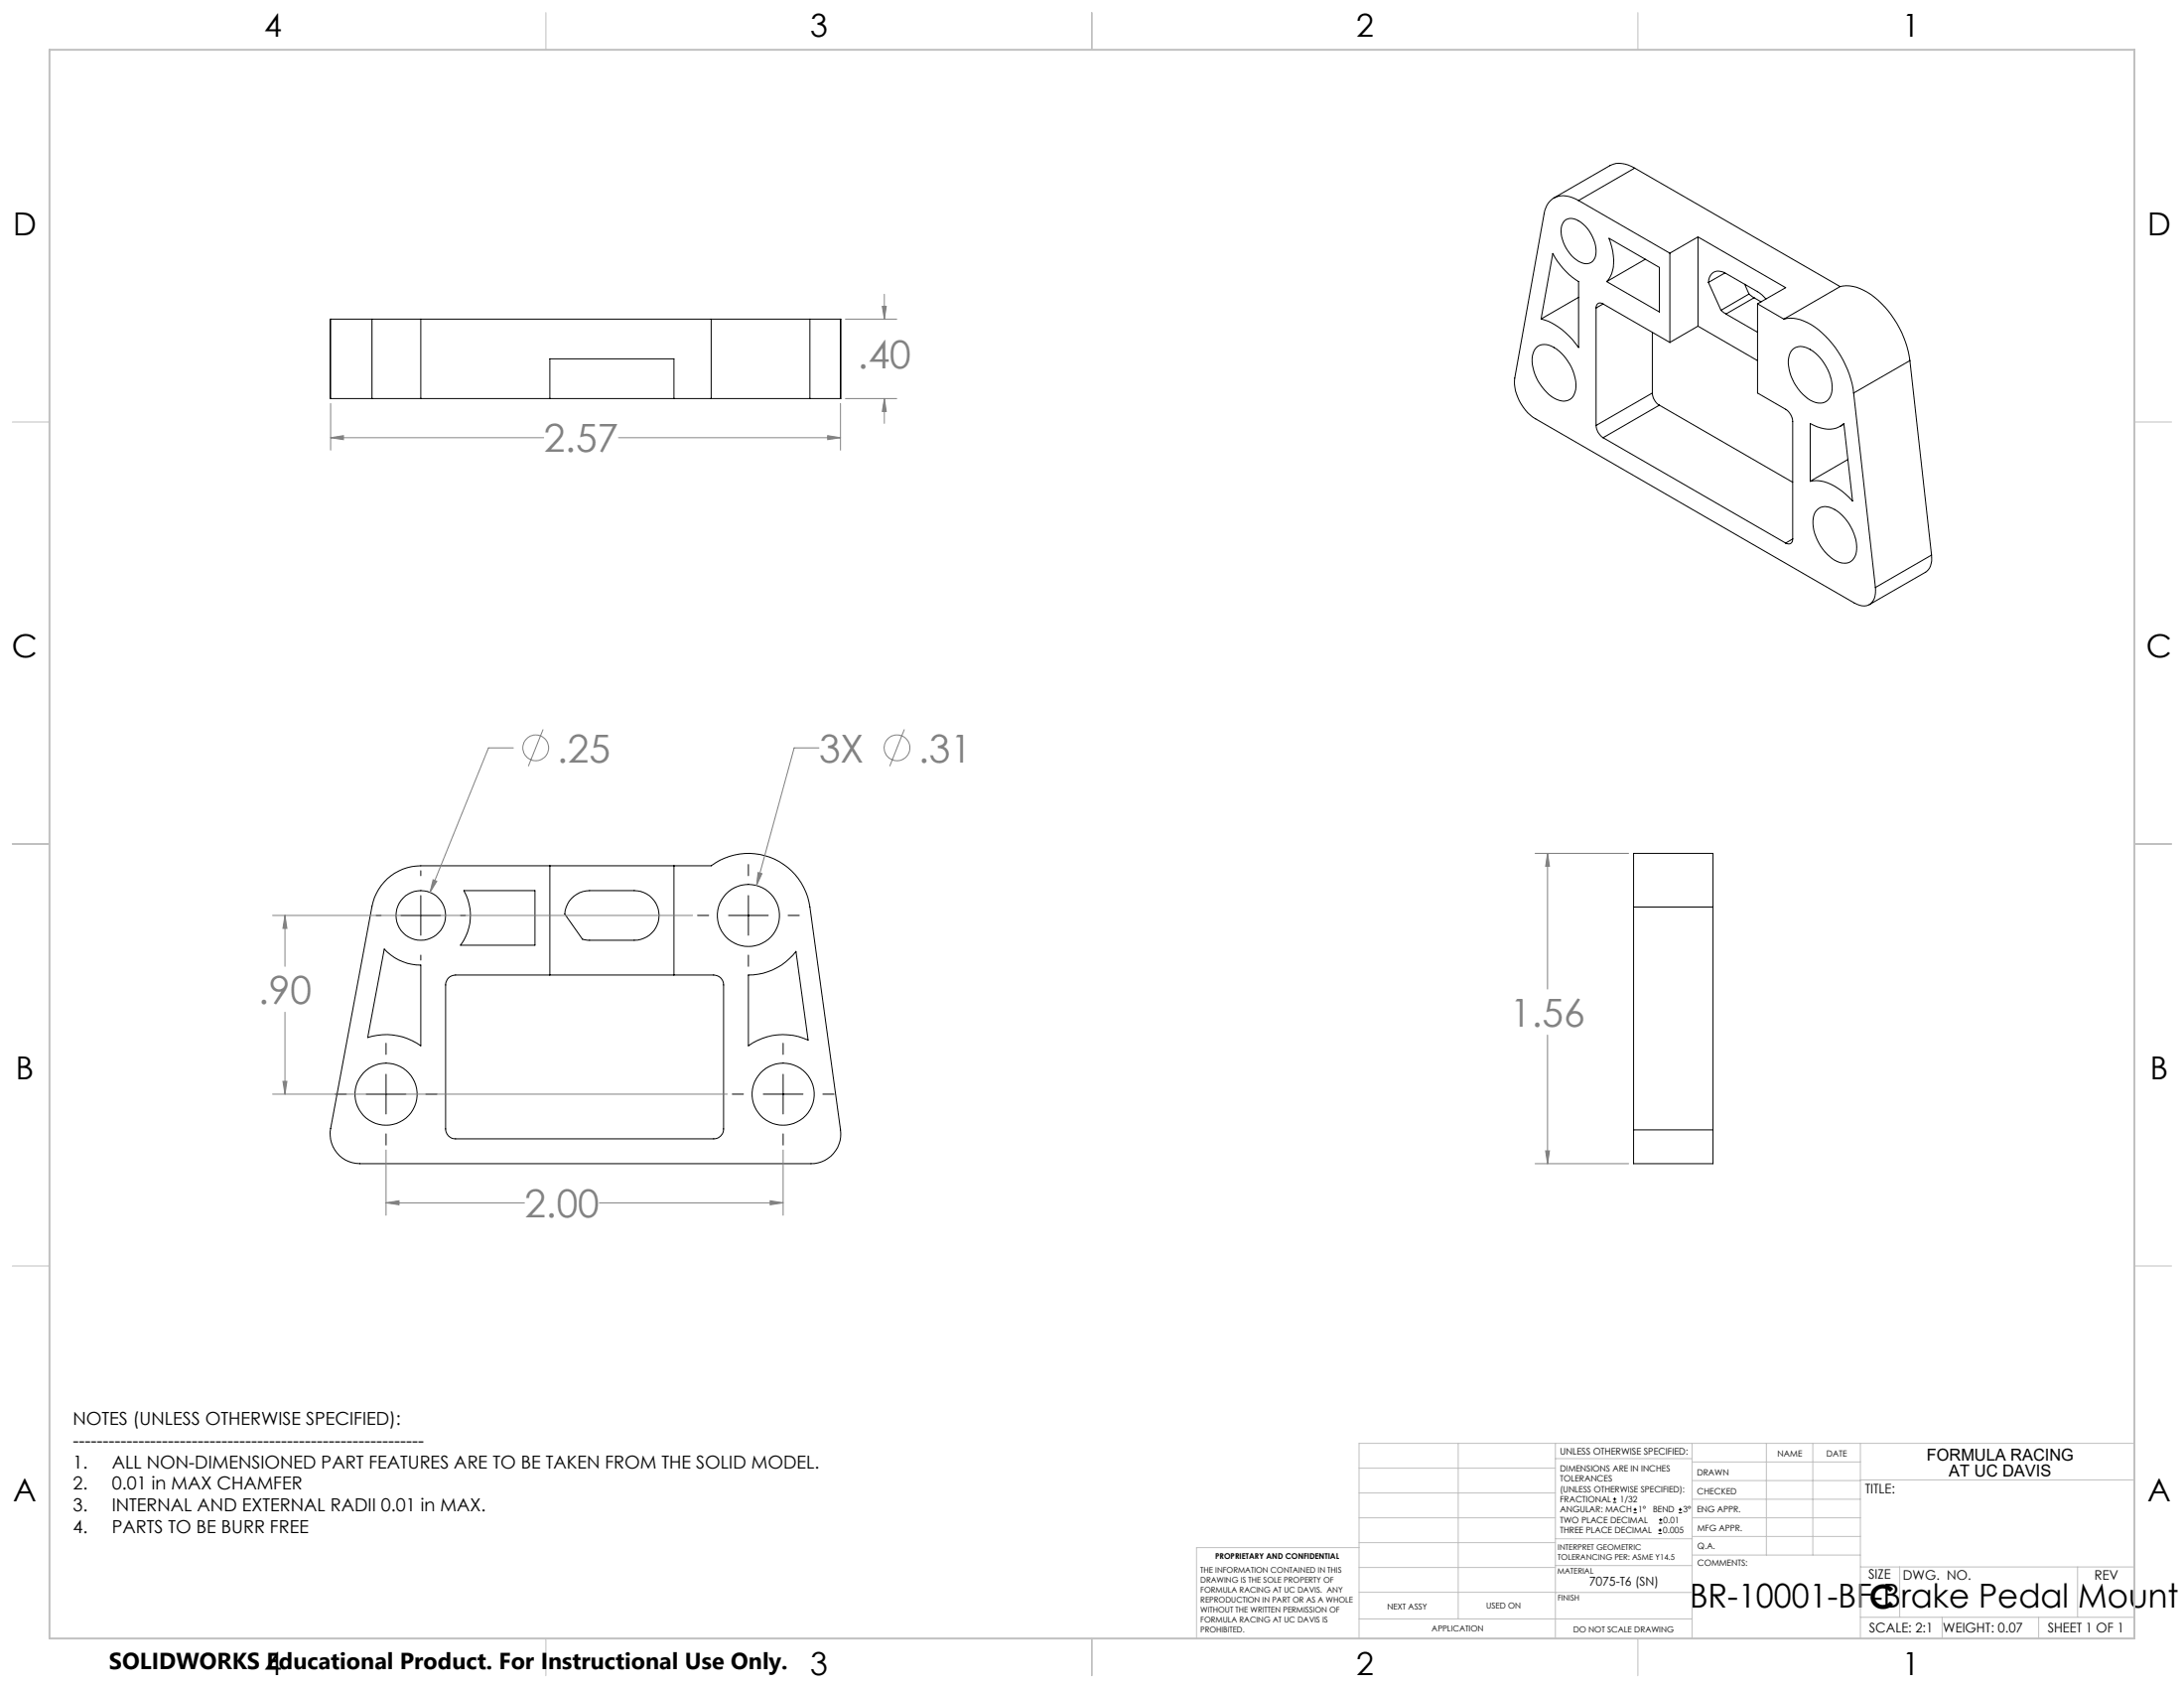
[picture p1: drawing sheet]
<svg xmlns="http://www.w3.org/2000/svg" width="559mm" height="432mm" viewBox="0 0 559 432" stroke-linecap="round" stroke-linejoin="round" font-family="sans-serif">
<g fill="none" stroke="#000" stroke-width=".25">
<path d="M400.3 56.4a3.2 3.2 0 0 1 4.2 .5 9.5 9.5 0 0 1 3.7 8.6 2.64 2.64 0 0 1-4.3 1.4 9.4 9.4 0 0 1-4.3-9.1zM403.9 51.3a6.4 6.4 0 0 0-6.6-.5 5.5 5.5 0 0 0-2.2 3.9l-7.5 42a11.5 11.5 0 0 0 5.3 10.4l81.6 47.2a3.3 3.3 0 0 0 4.8-.7 5.1 5.1 0 0 0 .5-3.3M403.9 51.3l23.3 13.5M418.3 43a6.5 6.5 0 0 0-6.4-.6l-14.4 8.3M418.3 43l-14.4 8.3M418.3 43l52.5 30.3M397.3 64.8a18.6 18.6 0 0 0 6.6 7.2v16.9a17.5 17.5 0 0 0-9.6-7.3zM403.9 76.1l-9.6 5.5M408.4 78.8v30M410.2 77.8a1.09 1.09 0 0 0-1.3-.2 1.09 1.09 0 0 0-.5 1.2M410.2 77.8l17 9.8M410.2 77.8l-1.8 1"/>
<path d="M411.7 61l12.9 7.4v11.4l-13.5-7.8a8.5 8.5 0 0 0 1.5-7.7zM421 66.3l-9.9 5.7M427.2 64.8v22.8M434.4 60.6l22.5 13-7.2 4.1M434.4 60.6l-7.2 4.2M434.4 60.6v22.8M437.1 72.2a2.7 2.7 0 0 1 1.5-2.6 2.7 2.7 0 0 1 3 .4l8.1 4.6 2.1 1.9M437.1 72.2l3.2 7.2M440.3 79.4l1.3 .9M441.4 69.8l-4.3 2.4M446.4 72.7l1.1 2.5M447.5 75.2l1.3 1"/>
<path d="M447.5 75.2l-7.2 4.2M448.8 76.2l-7.2 4.1M448.8 76.2l1.8 1M449.7 77.7v22.8l7.2 4.2a4 4 0 0 1 1.8 3.1v30.1M449.7 77.7l6.7 3.9M470.8 73.3a10.3 10.3 0 0 1 8.8 2.8 25.6 25.6 0 0 1 9.1 16.2M470.8 73.3l-14.4 8.3M84.6 81.6h-.1v20.4h10.7M84.6 81.6h10.6M84.6 81.6v20.4M95.2 81.6h12.5M95.2 81.6v20.4"/>
<path d="M107.7 81.6v20.4M107.7 81.6h74.3M182 81.6h25.2M182 81.6v20.4M207.2 81.6h7.9v20.4M207.2 81.6v20.4M215.1 81.6v20.4M393.1 88.9a3.6 3.6 0 0 1 4.5 0 12 12 0 0 1 5.6 10.8 3.2 3.2 0 0 1-4.9 2.5 11.8 11.8 0 0 1-6.2-11.1l.4-1.3zM422.8 85v15.5M434.4 83.4l15.3 8.9M434.4 83.4l-7.2 4.2M441.6 80.3l8.1 4.7"/>
<path d="M456.4 81.6a10.2 10.2 0 0 1 8.9 2.7 25.7 25.7 0 0 1 9 16.2M458.7 89.4a3.6 3.6 0 0 1 4.5 0 11.7 11.7 0 0 1 5.4 11.4 3.1 3.1 0 0 1-4.8 1.9 11.8 11.8 0 0 1-6.1-11.2 3.7 3.7 0 0 1 1-2.1zM488.7 92.3l-14.4 8.2M488.7 92.3l5.5 49.7M95.2 102h12.5M107.7 102h74.3M140.7 102v-10.2h31.7v10.2M182 102h25.2M207.2 102h7.9M408.4 108.8a4 4 0 0 0 1.8 3.2M410.2 112l46.7 26.9M422.8 100.5a4 4 0 0 0 1.8 3.1"/>
<path d="M422.8 100.5l-14.4 8.3M424.6 103.6l-14.4 8.4M424.6 103.6l34.1 19.8M463.2 108.3a7.4 7.4 0 0 0 8 .5l.6-.5 2.2 19.9a13.9 13.9 0 0 0-9.2-5.3l-1.6 .2zM471.8 108.5l-1 .6M472.8 117.5l-9.6 5.6M474.3 100.5l5.5 49.8M458.7 137.9a1.11 1.11 0 0 1-.5 1.1 1.11 1.11 0 0 1-1.3-.1M458.7 137.9l-1.8 1M465 130.4a3.5 3.5 0 0 1 4.4 0 11.7 11.7 0 0 1 5.4 11.4 3.1 3.1 0 0 1-4.7 1.9 11.9 11.9 0 0 1-6.2-11.2 3.4 3.4 0 0 1 1.1-2.1zM494.2 142a4.3 4.3 0 0 1-1.5 4.4l-14.4 8.3M494.2 142l-14.4 8.3"/>
<path d="M96.2 234.2h1.3M99.1 224.8a12.6 12.6 0 0 1 8.6-3.3h74.3a15.9 15.9 0 0 1 25.2 10.5l7.9 57a7.6 7.6 0 0 1-7.6 8.7h-115.4a7.6 7.6 0 0 1-7.5-9l10.6-56.9a13.1 13.1 0 0 1 3.9-7zM102.6 234.2h10.1M107.7 222.7v1.3M107.7 229.1v10.2M117.8 234.2h1.3M118.7 227.8h18.2v14h-19.1a12.8 12.8 0 0 0 .9-14zM140.7 221.5v27.9M146.2 229.9a6.3 6.3 0 0 1 4.6-2.1h11.5a6.3 6.3 0 0 1 6.3 6.4 6.3 6.3 0 0 1-6.3 6.3h-11.9l-1.4-.2-4.5-6.5a6.4 6.4 0 0 1 1.7-3.9zM172.4 221.5v27.9M178.5 234.2h2.8M186.4 234.2h10.2"/>
<path d="M191.5 221.2v2.8M191.5 229.1v10.2M201.6 234.2h2.9M418 232v-13.7h20.3v13.7M418 232h20.3M418 232v57M438.3 232v57M98.3 242.8a12.6 12.6 0 0 0 9.4 4.1v20.6a15.4 15.4 0 0 0-13.6-2.1zM107.7 244.3v1.3M114.8 250.2l.8-.6 1-.2h66a2.53 2.53 0 0 1 2.5 2.6v36.8a2.53 2.53 0 0 1-2.5 2.5h-66a2.53 2.53 0 0 1-2.6-2.5v-36.8l.2-1zM191.5 249.4a15.2 15.2 0 0 0 12.2-6l3.1 22.7a15.2 15.2 0 0 0-15.3 1.4zM191.5 244.3v2.9"/>
<path d="M85.8 279.9h2.8M93.7 279.9h10.2M98.8 266.9v2.8M98.8 274.8v10.2M108.9 279.9h2.9M187.4 279.9h2.8M195.3 279.9h10.2M200.4 266.9v2.8M200.4 274.8v10.2M210.5 279.9h2.9M98.8 290.1v2.8M200.4 290.1v2.8"/>
<path d="M418 289v8.7h20.3v-8.7M418 289h20.3M412.7 384.3h.9M412.7 383.5h.9M413.1 383.1v.8M418 387h.8M418 386.2h.8M418.4 385.7v.9M424.3 392.3h.9M424.3 391.4h.9M424.5 389.6h.8M424.5 388.8h.8"/>
<path d="M424.7 391v.9M424.9 388.4v.8M429.5 387h.9M429.5 386.2h.9M429.9 385.7v.9"/>
<circle cx="107.7" cy="234.2" r="6.4"/>
<circle cx="191.5" cy="234.2" r="7.9"/>
<circle cx="98.8" cy="279.9" r="7.9"/>
<circle cx="200.4" cy="279.9" r="7.9"/>
</g>
<g fill="none" stroke="#808080" stroke-width=".25">
<path d="M225.7 78.4h1.1l-.5 3.2zM226.3 75.3v6.3M216.3 81.6h13.1M84.6 112l3.3-.6v1.1zM84.6 103.2v11.9M84.6 112h54.5M158.3 112h56.8M211.8 111.4l3.3 .6-3.3 .5zM215.1 103.2v11.9M216.3 102h13.1M226.3 102l.5 3.3h-1.1zM226.3 102v6.3"/>
<path d="M131.3 191.3h-6.3l-15 37M139 186.6l-3.8 9.4M209.5 191.3h-6.3l-9.6 35.2M231.4 186.6l-3.8 9.4M392.8 218.3h23.9M396 218.3l.5 3.3h-1zM396 218.3v34.7M69.7 234.2h107.5M72.9 234.2l.5 3.3h-1zM72.9 234.2v13M110.8 225l1 .4-1.8 2.9zM194 223.2l.9 .3-1.3 3z"/>
<path d="M72.9 258.9v21M69.7 279.9h116.4M72.4 276.6h1l-.5 3.3zM396 264.8v32.9M98.8 294.2v16.7M200.4 294.2v16.7M392.8 297.7h23.9M395.5 294.4h1l-.5 3.3zM98.8 307.7l3.3-.5v1zM98.8 307.7h35.4M153.4 307.7h47M197.1 307.2l3.3 .5-3.3 .5z"/>
<circle cx="137.1" cy="191.3" r="3.3"/>
<circle cx="229.5" cy="191.3" r="3.3"/>
</g>
<g fill="none" stroke="#c0c0c0" stroke-width=".25">
<path d="M139.7 3.2v9.5M279.4 3.2v9.5M419.1 3.2v9.5M3.1 107.9h9.6M546.1 107.9h9.5M3.1 215.9h9.6M546.1 215.9h9.5M3.1 323.8h9.6M546.1 323.8h9.5M347.7 375.6h50.3M373.1 369.2v44.9M398 369.2v49.9"/>
<path d="M398 373.1h34.9M432.9 369.2v49.9M432.9 378.7h43.1M432.9 374h43.1M451.9 369.2v28.6M463.8 369.2v28.6M476 369.2v49.9M476 378.6h70.1M546.1 369.2h-198.4v49.9M347.7 394.6h50.3M347.7 388.3h50.3M347.7 381.9h50.3"/>
<path d="M347.7 395.9h-41.6v23.2M398 393.6h35M432.9 383.5h43.1M432.9 388.3h43.1M432.9 393h43.1M433 397.8h43M139.7 419.1v9.6M279.4 419.1v9.6M347.7 414.1h85.2M347.7 401h50.3M347.7 407.3h50.3M398 407.4h34.9"/>
<path d="M398 400.5h35M419.1 419.1v9.6M476 413.7h70.1M476 400.8h70.1M486.1 400.8v12.9M496.9 413.7v5.4M521.6 413.7v5.4M531.6 400.8v12.9"/>
</g>
<path d="M12.7 12.7h533.4v406.4h-533.4z" fill="none" stroke="#c0c0c0" stroke-width=".5"/>
<path d="M110.8 225l-.8 3.3 1.8-2.9zM194 223.2l-.4 3.3 1.3-3zM98.8 307.7l3.3-.5v1zM197.1 307.2l3.3 .5-3.3 .5zM72.4 276.6h1l-.5 3.3zM72.9 234.2l.5 3.3h-1zM395.5 294.4h1l-.5 3.3zM396 218.3l.5 3.3h-1zM211.8 111.4l3.3 .6-3.3 .5zM84.6 112l3.3-.6v1.1zM226.3 102l.5 3.3h-1.1zM225.7 78.4h1.1l-.5 3.2z" fill="#808080"/>
<g font-size="9.9" fill="#808080">
<text x="219.4" y="94.3">.40</text>
<text x="139.1" y="115.7">2.57</text>
<text x="142.5" y="195">.25</text>
<text x="209.6" y="195">3X</text>
<text x="235" y="195">.31</text>
<text x="66.1" y="256.8">.90</text>
<text x="386.4" y="262.6">1.56</text>
<text x="134.2" y="311.4">2.00</text>
</g>
<g font-size="8.5">
<text x="432.3" y="411.3">BR-10001-BF-Brake Pedal Mount (</text>
<text x="478.3" y="411.4">C</text>
</g>
<g font-size="8.1">
<text x="67.6" y="9.3">4</text>
<text x="207.3" y="9.3">3</text>
<text x="347" y="9.3">2</text>
<text x="486.7" y="9.3">1</text>
<text x="3.3" y="60.1">D</text>
<text x="549.4" y="60.1">D</text>
<text x="3" y="168">C</text>
<text x="549.1" y="168">C</text>
<text x="4" y="276">B</text>
<text x="550.1" y="276">B</text>
<text x="3.3" y="383.9">A</text>
<text x="549.4" y="383.9">A</text>
<text x="67.6" y="428.4">4</text>
<text x="207.3" y="428.4">3</text>
<text x="347" y="428.4">2</text>
<text x="486.7" y="428.4">1</text>
</g>
<text font-size="5.9" x="27.9" y="427">SOLIDWORKS Educational Product. For Instructional Use Only.</text>
<g font-size="4.6">
<text x="18.6" y="364.4">NOTES (UNLESS OTHERWISE SPECIFIED):</text>
<text x="18.6" y="370">-----------------------------------------------------------</text>
<text x="18.6" y="375.5">1.</text>
<text x="28.7" y="375.5">ALL NON-DIMENSIONED PART FEATURES ARE TO BE TAKEN FROM THE SOLID MODEL.</text>
<text x="18.6" y="381.1">2.</text>
<text x="28.7" y="381.1">0.01 in MAX CHAMFER</text>
<text x="18.6" y="386.7">3.</text>
<text x="28.7" y="386.7">INTERNAL AND EXTERNAL RADII 0.01 in MAX.</text>
<text x="18.6" y="392.3">4.</text>
<text x="28.7" y="392.3">PARTS TO BE BURR FREE</text>
</g>
<g font-size="4.2">
<text x="493" y="373.5">FORMULA RACING</text>
<text x="498.7" y="377.8">AT UC DAVIS</text>
</g>
<g font-size="3.4">
<text x="477.2" y="381.9">TITLE:</text>
<text x="478.1" y="404">SIZE</text>
<text x="486.9" y="404">DWG. NO.</text>
<text x="535.9" y="404.1">REV</text>
<text x="478.2" y="417.6">SCALE: 2:1</text>
<text x="497.1" y="417.7">WEIGHT: 0.07</text>
<text x="523.9" y="417.6">SHEET 1 OF 1</text>
</g>
<text font-size="3.2" x="406.6" y="405.7">7075-T6 (SN)</text>
<text font-size="2.4" x="399.2" y="372.1">UNLESS OTHERWISE SPECIFIED:</text>
<g font-size="2.2">
<text x="399.2" y="376.4">DIMENSIONS ARE IN INCHES</text>
<text x="434.2" y="377.3">DRAWN</text>
<text x="454.8" y="372.5">NAME</text>
<text x="467.3" y="372.6">DATE</text>
<text x="399.2" y="379">TOLERANCES</text>
<text x="399.2" y="381.7">(UNLESS OTHERWISE SPECIFIED):</text>
<text x="434.3" y="382.2">CHECKED</text>
<text x="399.2" y="389.6">TWO PLACE DECIMAL</text>
<text x="399.2" y="384.3">FRACTIONAL</text>
<text x="399.2" y="387">ANGULAR: MACH</text>
<text x="414.5" y="384.3">1/32</text>
<text x="419.1" y="387">1°</text>
<text x="422.9" y="387">BEND</text>
<text x="425.6" y="389.6">0.01</text>
<text x="430.6" y="387">3°</text>
<text x="434.2" y="386.9">ENG APPR.</text>
<text x="399.2" y="392.3">THREE PLACE DECIMAL</text>
<text x="425.5" y="392.3">0.005</text>
<text x="434.3" y="391.6">MFG APPR.</text>
<text x="434.3" y="396.3">Q.A.</text>
<text x="434.3" y="400.5">COMMENTS:</text>
</g>
<g font-size="2.1">
<text x="354.9" y="411.6">NEXT ASSY</text>
<text x="380.3" y="411.6">USED ON</text>
<text x="366.3" y="417.4">APPLICATION</text>
<text x="402.5" y="417.5">DO NOT SCALE DRAWING</text>
</g>
<g font-size="2">
<text x="310.9" y="398.8">PROPRIETARY AND CONFIDENTIAL</text>
<text x="398.6" y="396.5">INTERPRET GEOMETRIC</text>
<text x="398.6" y="399">TOLERANCING PER: ASME Y14.5</text>
<text x="307.2" y="402.4">THE INFORMATION CONTAINED IN THIS</text>
<text x="307.2" y="404.9">DRAWING IS THE SOLE PROPERTY OF</text>
<text x="307.2" y="407.5">FORMULA RACING AT UC DAVIS. ANY</text>
<text x="398.5" y="402.6">MATERIAL</text>
<text x="307.2" y="410">REPRODUCTION IN PART OR AS A WHOLE</text>
<text x="307.2" y="412.5">WITHOUT THE WRITTEN PERMISSION OF</text>
<text x="398.5" y="409.4">FINISH</text>
<text x="307.2" y="415">FORMULA RACING AT UC DAVIS IS</text>
<text x="307.2" y="417.6">PROHIBITED.</text>
</g>
</svg>
